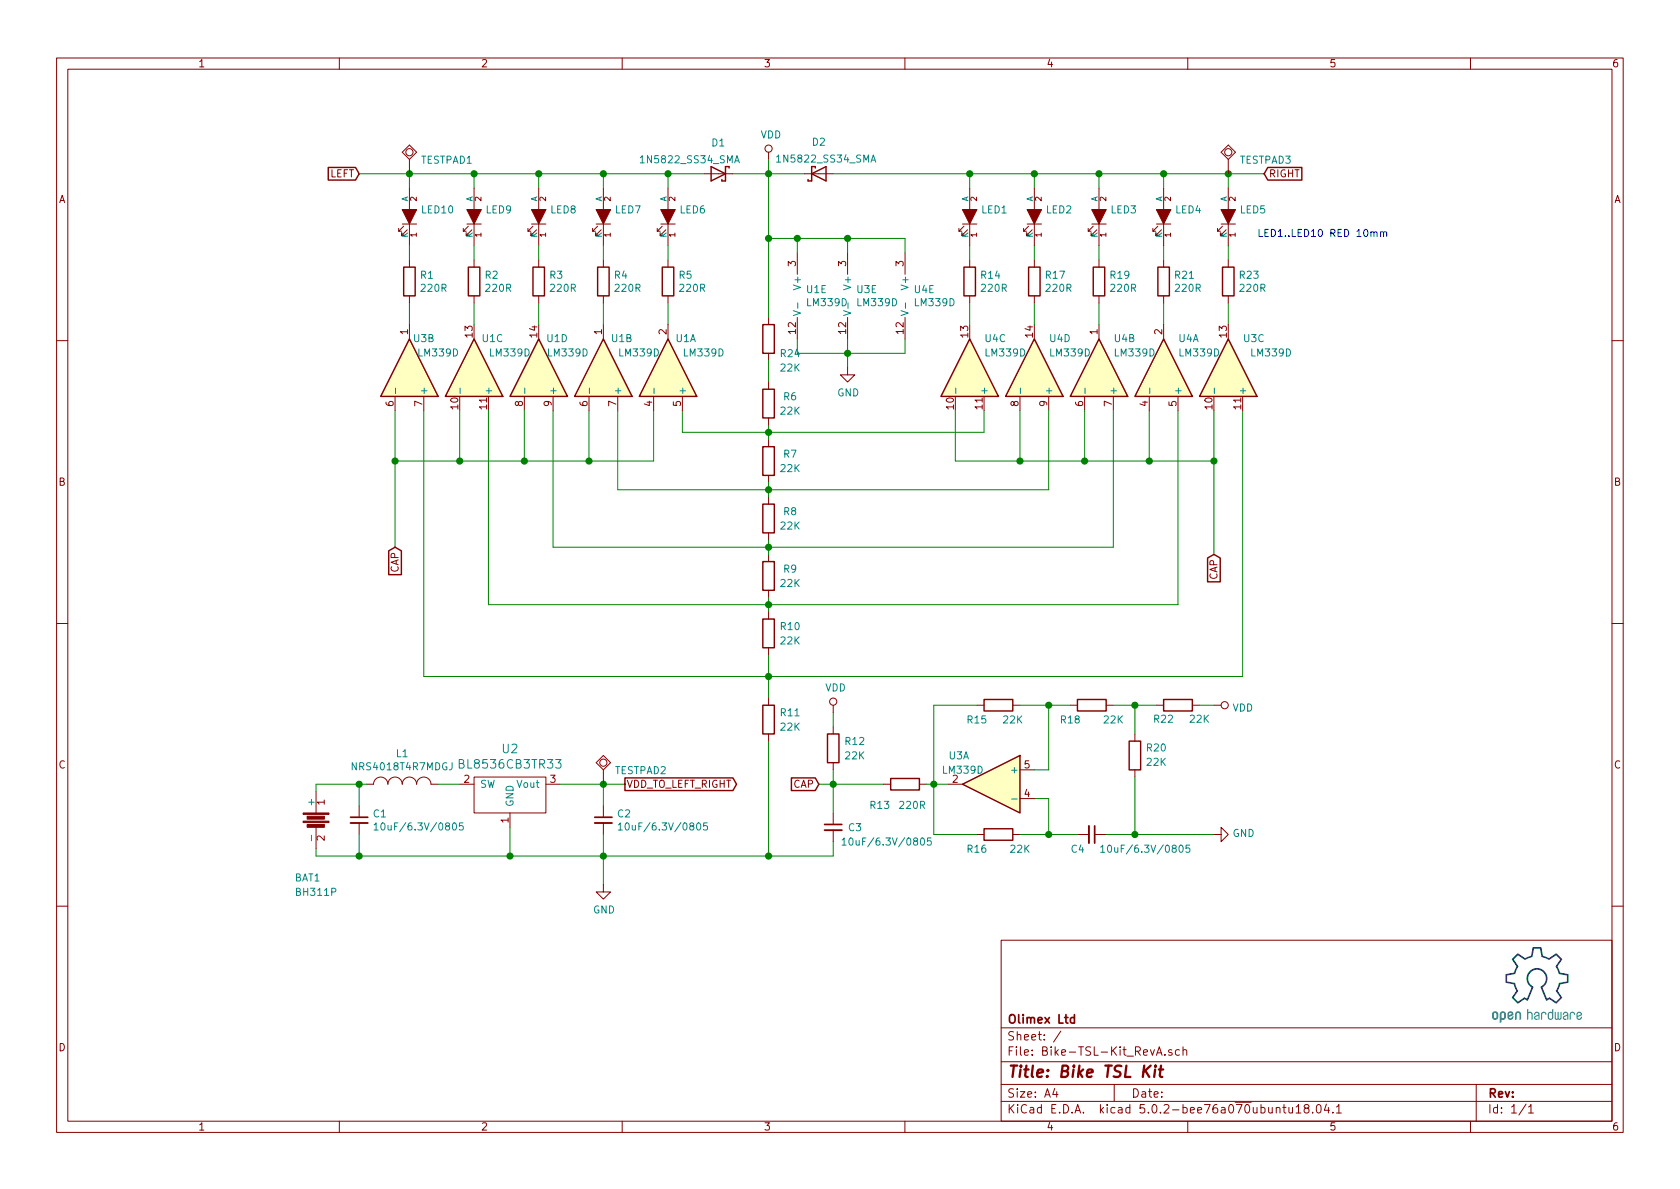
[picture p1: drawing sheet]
EESchema Schematic File Version 5
LIBS:Bike-TSL-Kit_RevA-cache
EELAYER 30 0
EELAYER END
$Descr A4 11693 8268
encoding utf-8
Sheet 1 1
Title "Bike TSL Kit"
Date ""
Rev ""
Comp "Olimex Ltd"
Comment1 ""
Comment2 ""
Comment3 ""
Comment4 ""
Comment5 ""
Comment6 ""
Comment7 ""
Comment8 ""
Comment9 ""
$EndDescr
$Comp
L Bike-TSL-Kit_RevA:R R9
U 1 1
P 5350 4000
F 0 "R9" V 5300 4150 50  0000 C CNN
F 1 "22K" V 5400 4150 50  0000 C CNN
F 2 "OLIMEX_RLC-FP:R_0805_5MIL_DWS" H 5350 4099 30  0001 C CNN
F 3 "" V 5350 4000 30  0000 C CNN
	1    5350 4000
	0    1    1    0   
$EndComp
$Comp
L Bike-TSL-Kit_RevA:R R10
U 1 1
P 5350 4400
F 0 "R10" V 5300 4550 50  0000 C CNN
F 1 "22K" V 5400 4550 50  0000 C CNN
F 2 "OLIMEX_RLC-FP:R_0805_5MIL_DWS" H 5350 4499 30  0001 C CNN
F 3 "" V 5350 4400 30  0000 C CNN
	1    5350 4400
	0    1    1    0   
$EndComp
$Comp
L Bike-TSL-Kit_RevA:R R6
U 1 1
P 5350 2800
F 0 "R6" V 5300 2950 50  0000 C CNN
F 1 "22K" V 5400 2950 50  0000 C CNN
F 2 "OLIMEX_RLC-FP:R_0805_5MIL_DWS" H 5350 2899 30  0001 C CNN
F 3 "" V 5350 2800 30  0000 C CNN
	1    5350 2800
	0    1    1    0   
$EndComp
$Comp
L Bike-TSL-Kit_RevA:R R8
U 1 1
P 5350 3600
F 0 "R8" V 5300 3750 50  0000 C CNN
F 1 "22K" V 5400 3750 50  0000 C CNN
F 2 "OLIMEX_RLC-FP:R_0805_5MIL_DWS" H 5350 3699 30  0001 C CNN
F 3 "" V 5350 3600 30  0000 C CNN
	1    5350 3600
	0    1    1    0   
$EndComp
$Comp
L Bike-TSL-Kit_RevA:R R7
U 1 1
P 5350 3200
F 0 "R7" V 5300 3350 50  0000 C CNN
F 1 "22K" V 5400 3350 50  0000 C CNN
F 2 "OLIMEX_RLC-FP:R_0805_5MIL_DWS" H 5350 3299 30  0001 C CNN
F 3 "" V 5350 3200 30  0000 C CNN
	1    5350 3200
	0    1    1    0   
$EndComp
$Comp
L Bike-TSL-Kit_RevA:R R14
U 1 1
P 6750 1950
F 0 "R14" V 6704 2020 50  0000 L CNN
F 1 "220R" V 6795 2020 50  0000 L CNN
F 2 "OLIMEX_RLC-FP:R_1206_5MIL_DWS" V 6841 2020 30  0001 L CNN
F 3 "" V 6750 1950 30  0000 C CNN
	1    6750 1950
	0    1    1    0   
$EndComp
$Comp
L Bike-TSL-Kit_RevA:LED LED6
U 1 1
P 4650 1500
F 0 "LED6" V 4696 1422 50  0000 R CNN
F 1 "LED" V 4605 1422 50  0001 R CNN
F 2 "OLIMEX_LEDs-FP:LED-10mm-PTH-KA" V 4559 1422 60  0001 R CNN
F 3 "" H 4650 1500 60  0000 C CNN
	1    4650 1500
	0    -1   -1   0   
$EndComp
Wire Wire Line
	6750 1700 6750 1800
Wire Wire Line
	6750 1300 6750 1200
Wire Wire Line
	7200 1700 7200 1800
Wire Wire Line
	7200 1300 7200 1200
$Comp
L Bike-TSL-Kit_RevA:LED LED7
U 1 1
P 4200 1500
F 0 "LED7" V 4246 1422 50  0000 R CNN
F 1 "LED" V 4155 1422 50  0001 R CNN
F 2 "OLIMEX_LEDs-FP:LED-10mm-PTH-KA" H 4200 1500 60  0001 C CNN
F 3 "" H 4200 1500 60  0000 C CNN
	1    4200 1500
	0    -1   -1   0   
$EndComp
Wire Wire Line
	7650 1300 7650 1200
$Comp
L Bike-TSL-Kit_RevA:R R19
U 1 1
P 7650 1950
F 0 "R19" V 7604 2020 50  0000 L CNN
F 1 "220R" V 7695 2020 50  0000 L CNN
F 2 "OLIMEX_RLC-FP:R_1206_5MIL_DWS" V 7741 2020 30  0001 L CNN
F 3 "" V 7650 1950 30  0000 C CNN
	1    7650 1950
	0    1    1    0   
$EndComp
$Comp
L Bike-TSL-Kit_RevA:LED LED8
U 1 1
P 3750 1500
F 0 "LED8" V 3796 1422 50  0000 R CNN
F 1 "LED" V 3705 1422 50  0001 R CNN
F 2 "OLIMEX_LEDs-FP:LED-10mm-PTH-KA" H 3750 1500 60  0001 C CNN
F 3 "" H 3750 1500 60  0000 C CNN
	1    3750 1500
	0    -1   -1   0   
$EndComp
Wire Wire Line
	7650 1700 7650 1800
Wire Wire Line
	8100 1700 8100 1800
Wire Wire Line
	8100 1300 8100 1200
$Comp
L Bike-TSL-Kit_RevA:LED LED9
U 1 1
P 3300 1500
F 0 "LED9" V 3346 1422 50  0000 R CNN
F 1 "LED" V 3255 1422 50  0001 R CNN
F 2 "OLIMEX_LEDs-FP:LED-10mm-PTH-KA" H 3300 1500 60  0001 C CNN
F 3 "" H 3300 1500 60  0000 C CNN
	1    3300 1500
	0    -1   -1   0   
$EndComp
$Comp
L Bike-TSL-Kit_RevA:R R21
U 1 1
P 8100 1950
F 0 "R21" V 8054 2020 50  0000 L CNN
F 1 "220R" V 8145 2020 50  0000 L CNN
F 2 "OLIMEX_RLC-FP:R_1206_5MIL_DWS" V 8191 2020 30  0001 L CNN
F 3 "" V 8100 1950 30  0000 C CNN
	1    8100 1950
	0    1    1    0   
$EndComp
Wire Wire Line
	8550 1300 8550 1200
Wire Wire Line
	8550 1700 8550 1800
$Comp
L Bike-TSL-Kit_RevA:LED LED10
U 1 1
P 2850 1500
F 0 "LED10" V 2896 1422 50  0000 R CNN
F 1 "LED" V 2805 1422 50  0001 R CNN
F 2 "OLIMEX_LEDs-FP:LED-10mm-PTH-KA" H 2850 1500 60  0001 C CNN
F 3 "" H 2850 1500 60  0000 C CNN
	1    2850 1500
	0    -1   -1   0   
$EndComp
$Comp
L Bike-TSL-Kit_RevA:R R23
U 1 1
P 8550 1950
F 0 "R23" V 8504 2020 50  0000 L CNN
F 1 "220R" V 8595 2020 50  0000 L CNN
F 2 "OLIMEX_RLC-FP:R_1206_5MIL_DWS" V 8641 2020 30  0001 L CNN
F 3 "" V 8550 1950 30  0000 C CNN
	1    8550 1950
	0    1    1    0   
$EndComp
Wire Wire Line
	6750 1200 7200 1200
Connection ~ 7200 1200
Wire Wire Line
	7200 1200 7650 1200
Connection ~ 7650 1200
Wire Wire Line
	7650 1200 8100 1200
Connection ~ 8100 1200
Wire Wire Line
	8100 1200 8550 1200
Wire Wire Line
	4200 1200 4650 1200
Connection ~ 4200 1200
Connection ~ 3750 1200
Wire Wire Line
	3750 1700 3750 1800
Wire Wire Line
	4650 1700 4650 1800
Wire Wire Line
	3300 1300 3300 1200
Connection ~ 3300 1200
Wire Wire Line
	2850 1700 2850 1800
Wire Wire Line
	4650 1300 4650 1200
Wire Wire Line
	2850 1300 2850 1200
Wire Wire Line
	3750 1200 4200 1200
Wire Wire Line
	4200 1300 4200 1200
Wire Wire Line
	4200 1700 4200 1800
Wire Wire Line
	3750 1300 3750 1200
$Comp
L Bike-TSL-Kit_RevA:R R2
U 1 1
P 3300 1950
F 0 "R2" V 3254 2020 50  0000 L CNN
F 1 "220R" V 3345 2020 50  0000 L CNN
F 2 "OLIMEX_RLC-FP:R_1206_5MIL_DWS" V 3391 2020 30  0001 L CNN
F 3 "" V 3300 1950 30  0000 C CNN
	1    3300 1950
	0    1    1    0   
$EndComp
$Comp
L Bike-TSL-Kit_RevA:LED LED4
U 1 1
P 8100 1500
F 0 "LED4" V 8146 1422 50  0000 R CNN
F 1 "LED" V 8055 1422 50  0001 R CNN
F 2 "OLIMEX_LEDs-FP:LED-10mm-PTH-KA" H 8100 1500 60  0001 C CNN
F 3 "" H 8100 1500 60  0000 C CNN
	1    8100 1500
	0    -1   -1   0   
$EndComp
Wire Wire Line
	2850 1200 3300 1200
$Comp
L Bike-TSL-Kit_RevA:LED LED2
U 1 1
P 7200 1500
F 0 "LED2" V 7246 1422 50  0000 R CNN
F 1 "LED" V 7155 1422 50  0001 R CNN
F 2 "OLIMEX_LEDs-FP:LED-10mm-PTH-KA" H 7200 1500 60  0001 C CNN
F 3 "" H 7200 1500 60  0000 C CNN
	1    7200 1500
	0    -1   -1   0   
$EndComp
Wire Wire Line
	3300 1700 3300 1800
$Comp
L Bike-TSL-Kit_RevA:LED LED1
U 1 1
P 6750 1500
F 0 "LED1" V 6796 1422 50  0000 R CNN
F 1 "LED" V 6705 1422 50  0001 R CNN
F 2 "OLIMEX_LEDs-FP:LED-10mm-PTH-KA" H 6750 1500 60  0001 C CNN
F 3 "" H 6750 1500 60  0000 C CNN
	1    6750 1500
	0    -1   -1   0   
$EndComp
$Comp
L Bike-TSL-Kit_RevA:R R4
U 1 1
P 4200 1950
F 0 "R4" V 4154 2020 50  0000 L CNN
F 1 "220R" V 4245 2020 50  0000 L CNN
F 2 "OLIMEX_RLC-FP:R_1206_5MIL_DWS" V 4291 2020 30  0001 L CNN
F 3 "" V 4200 1950 30  0000 C CNN
	1    4200 1950
	0    1    1    0   
$EndComp
$Comp
L Bike-TSL-Kit_RevA:LED LED3
U 1 1
P 7650 1500
F 0 "LED3" V 7696 1422 50  0000 R CNN
F 1 "LED" V 7605 1422 50  0001 R CNN
F 2 "OLIMEX_LEDs-FP:LED-10mm-PTH-KA" H 7650 1500 60  0001 C CNN
F 3 "" H 7650 1500 60  0000 C CNN
	1    7650 1500
	0    -1   -1   0   
$EndComp
$Comp
L Bike-TSL-Kit_RevA:R R3
U 1 1
P 3750 1950
F 0 "R3" V 3704 2020 50  0000 L CNN
F 1 "220R" V 3795 2020 50  0000 L CNN
F 2 "OLIMEX_RLC-FP:R_1206_5MIL_DWS" V 3841 2020 30  0001 L CNN
F 3 "" V 3750 1950 30  0000 C CNN
	1    3750 1950
	0    1    1    0   
$EndComp
$Comp
L Bike-TSL-Kit_RevA:R R5
U 1 1
P 4650 1950
F 0 "R5" V 4604 2020 50  0000 L CNN
F 1 "220R" V 4695 2020 50  0000 L CNN
F 2 "OLIMEX_RLC-FP:R_1206_5MIL_DWS" V 4741 2020 30  0001 L CNN
F 3 "" V 4650 1950 30  0000 C CNN
	1    4650 1950
	0    1    1    0   
$EndComp
$Comp
L Bike-TSL-Kit_RevA:R R1
U 1 1
P 2850 1950
F 0 "R1" V 2804 2020 50  0000 L CNN
F 1 "220R" V 2895 2020 50  0000 L CNN
F 2 "OLIMEX_RLC-FP:R_1206_5MIL_DWS" V 2941 2020 30  0001 L CNN
F 3 "" V 2850 1950 30  0000 C CNN
	1    2850 1950
	0    1    1    0   
$EndComp
$Comp
L Bike-TSL-Kit_RevA:LED LED5
U 1 1
P 8550 1500
F 0 "LED5" V 8596 1422 50  0000 R CNN
F 1 "LED" V 8505 1422 50  0001 R CNN
F 2 "OLIMEX_LEDs-FP:LED-10mm-PTH-KA" H 8550 1500 60  0001 C CNN
F 3 "" H 8550 1500 60  0000 C CNN
	1    8550 1500
	0    -1   -1   0   
$EndComp
Wire Wire Line
	3300 1200 3750 1200
Wire Wire Line
	8550 1200 8800 1200
Connection ~ 8550 1200
Text GLabel 2500 1200 0    50   Input ~ 0
LEFT
Text GLabel 8800 1200 2    50   Input ~ 0
RIGHT
$Comp
L Bike-TSL-Kit_RevA:Battery BAT1
U 1 1
P 2200 5700
F 0 "BAT1" H 2050 5300 50  0000 L CNN
F 1 "BH311P" H 2050 5200 50  0000 L CNN
F 2 "OLIMEX_Connectors-FP:BATTERY-1xAA" V 2200 5740 60  0001 C CNN
F 3 "" V 2200 5740 60  0000 C CNN
	1    2200 5700
	1    0    0    -1  
$EndComp
Wire Wire Line
	2200 5500 2200 5450
$Comp
L Bike-TSL-Kit_RevA:BL8536 U2
U 1 1
P 3550 5500
F 0 "U2" H 3550 5799 60  0000 C CNN
F 1 "BL8536CB3TR33" H 3550 5692 60  0000 C CNN
F 2 "OLIMEX_Transistors-FP:SOT89" H 3550 5500 60  0001 C CNN
F 3 "" H 3550 5500 60  0001 C CNN
	1    3550 5500
	1    0    0    -1  
$EndComp
$Comp
L Bike-TSL-Kit_RevA:INDUCTOR_SMALL L1
U 1 1
P 2800 5450
F 0 "L1" H 2800 5665 50  0000 C CNN
F 1 "NRS4018T4R7MDGJ" H 2800 5574 50  0000 C CNN
F 2 "OLIMEX_RLC-FP:CD43" H 2800 5450 60  0001 C CNN
F 3 "" H 2800 5450 60  0000 C CNN
	1    2800 5450
	1    0    0    -1  
$EndComp
Wire Wire Line
	3050 5450 3200 5450
Wire Wire Line
	2550 5450 2500 5450
Wire Wire Line
	3550 5750 3550 5950
Wire Wire Line
	3550 5950 2500 5950
Wire Wire Line
	2200 5950 2200 5900
Wire Wire Line
	3900 5450 4200 5450
$Comp
L Bike-TSL-Kit_RevA:C C1
U 1 1
P 2500 5700
F 0 "C1" H 2592 5746 50  0000 L CNN
F 1 "10uF/6.3V/0805" H 2592 5655 50  0000 L CNN
F 2 "OLIMEX_RLC-FP:C_0805_5MIL_DWS" H 2050 5400 60  0001 L CNN
F 3 "" H 2500 5700 60  0000 C CNN
	1    2500 5700
	1    0    0    -1  
$EndComp
Wire Wire Line
	2500 5800 2500 5950
Connection ~ 2500 5950
Wire Wire Line
	2500 5950 2200 5950
Wire Wire Line
	2500 5600 2500 5450
Connection ~ 2500 5450
Wire Wire Line
	2500 5450 2200 5450
$Comp
L Bike-TSL-Kit_RevA:C C2
U 1 1
P 4200 5700
F 0 "C2" H 4292 5746 50  0000 L CNN
F 1 "10uF/6.3V/0805" H 4292 5655 50  0000 L CNN
F 2 "OLIMEX_RLC-FP:C_0805_5MIL_DWS" H 3800 5400 60  0001 L CNN
F 3 "" H 4200 5700 60  0000 C CNN
	1    4200 5700
	1    0    0    -1  
$EndComp
Wire Wire Line
	4200 5800 4200 5950
Wire Wire Line
	4200 5950 3550 5950
Connection ~ 3550 5950
Wire Wire Line
	4200 5600 4200 5450
Wire Wire Line
	5350 2950 5350 3000
Wire Wire Line
	5350 3350 5350 3400
Wire Wire Line
	5350 3750 5350 3800
Wire Wire Line
	5350 4150 5350 4200
Wire Wire Line
	5350 4550 5350 4700
$Comp
L Bike-TSL-Kit_RevA:R R11
U 1 1
P 5350 5000
F 0 "R11" V 5300 5150 50  0000 C CNN
F 1 "22K" V 5400 5150 50  0000 C CNN
F 2 "OLIMEX_RLC-FP:R_0805_5MIL_DWS" H 5350 5099 30  0001 C CNN
F 3 "" V 5350 5000 30  0000 C CNN
	1    5350 5000
	0    1    1    0   
$EndComp
$Comp
L Bike-TSL-Kit_RevA:LM2901 U1
U 5 1
P 5650 2050
F 0 "U1" H 5608 2096 50  0000 L CNN
F 1 "LM339D" H 5608 2005 50  0000 L CNN
F 2 "OLIMEX_IC-FP:SOIC-14_150mil" H 5600 2150 50  0001 C CNN
F 3 "https://www.st.com/resource/en/datasheet/lm139.pdf" H 5700 2250 50  0001 C CNN
	5    5650 2050
	1    0    0    -1  
$EndComp
$Comp
L Bike-TSL-Kit_RevA:LM2901 U1
U 4 1
P 3750 2550
F 0 "U1" V 3950 2600 50  0000 L CNN
F 1 "LM339D" V 3850 2900 50  0000 R CNN
F 2 "OLIMEX_IC-FP:SOIC-14_150mil" H 3700 2650 50  0001 C CNN
F 3 "https://www.st.com/resource/en/datasheet/lm139.pdf" H 3800 2750 50  0001 C CNN
	4    3750 2550
	0    1    -1   0   
$EndComp
$Comp
L Bike-TSL-Kit_RevA:LM2901 U1
U 2 1
P 4200 2550
F 0 "U1" V 4400 2600 50  0000 L CNN
F 1 "LM339D" V 4300 2650 50  0000 L CNN
F 2 "OLIMEX_IC-FP:SOIC-14_150mil" H 4150 2650 50  0001 C CNN
F 3 "https://www.st.com/resource/en/datasheet/lm139.pdf" H 4250 2750 50  0001 C CNN
	2    4200 2550
	0    1    -1   0   
$EndComp
$Comp
L Bike-TSL-Kit_RevA:LM2901 U1
U 3 1
P 3300 2550
F 0 "U1" V 3500 2600 50  0000 L CNN
F 1 "LM339D" V 3400 2650 50  0000 L CNN
F 2 "OLIMEX_IC-FP:SOIC-14_150mil" H 3250 2650 50  0001 C CNN
F 3 "https://www.st.com/resource/en/datasheet/lm139.pdf" H 3350 2750 50  0001 C CNN
	3    3300 2550
	0    1    -1   0   
$EndComp
$Comp
L Bike-TSL-Kit_RevA:LM2901 U4
U 3 1
P 6750 2550
F 0 "U4" V 6950 2650 50  0000 L CNN
F 1 "LM339D" V 6850 2650 50  0000 L CNN
F 2 "OLIMEX_IC-FP:SOIC-14_150mil" H 6700 2650 50  0001 C CNN
F 3 "https://www.st.com/resource/en/datasheet/lm139.pdf" H 6800 2750 50  0001 C CNN
	3    6750 2550
	0    1    -1   0   
$EndComp
$Comp
L Bike-TSL-Kit_RevA:LM2901 U4
U 2 1
P 7650 2550
F 0 "U4" V 7850 2650 50  0000 L CNN
F 1 "LM339D" V 7750 2650 50  0000 L CNN
F 2 "OLIMEX_IC-FP:SOIC-14_150mil" H 7600 2650 50  0001 C CNN
F 3 "https://www.st.com/resource/en/datasheet/lm139.pdf" H 7700 2750 50  0001 C CNN
	2    7650 2550
	0    1    -1   0   
$EndComp
$Comp
L Bike-TSL-Kit_RevA:LM2901 U4
U 4 1
P 7200 2550
F 0 "U4" V 7400 2650 50  0000 L CNN
F 1 "LM339D" V 7300 2650 50  0000 L CNN
F 2 "OLIMEX_IC-FP:SOIC-14_150mil" H 7150 2650 50  0001 C CNN
F 3 "https://www.st.com/resource/en/datasheet/lm139.pdf" H 7250 2750 50  0001 C CNN
	4    7200 2550
	0    1    -1   0   
$EndComp
Wire Wire Line
	2850 1200 2500 1200
Connection ~ 2850 1200
Wire Wire Line
	4650 1200 4900 1200
Connection ~ 4650 1200
Wire Wire Line
	5800 1200 6750 1200
Connection ~ 6750 1200
Wire Wire Line
	4750 2850 4750 3000
Wire Wire Line
	4750 3000 5350 3000
Wire Wire Line
	6850 3000 6850 2850
Connection ~ 5350 3000
Wire Wire Line
	5350 3000 5350 3050
Wire Wire Line
	4300 2850 4300 3400
Wire Wire Line
	4300 3400 5350 3400
Connection ~ 5350 3400
Wire Wire Line
	5350 3400 5350 3450
Wire Wire Line
	5350 3400 7300 3400
Wire Wire Line
	7300 3400 7300 2850
Wire Wire Line
	3850 2850 3850 3800
Wire Wire Line
	3850 3800 5350 3800
Connection ~ 5350 3800
Wire Wire Line
	5350 3800 5350 3850
Wire Wire Line
	5350 3800 7750 3800
Wire Wire Line
	7750 3800 7750 2850
Wire Wire Line
	3400 2850 3400 4200
Wire Wire Line
	3400 4200 5350 4200
Connection ~ 5350 4200
Wire Wire Line
	5350 4200 5350 4250
Wire Wire Line
	5350 4200 8200 4200
Wire Wire Line
	8200 4200 8200 2850
Wire Wire Line
	2950 2850 2950 4700
Wire Wire Line
	2950 4700 5350 4700
Connection ~ 5350 4700
Wire Wire Line
	5350 4700 5350 4850
Wire Wire Line
	5350 4700 8650 4700
Wire Wire Line
	8650 4700 8650 2850
Wire Wire Line
	2850 2100 2850 2250
Wire Wire Line
	3300 2100 3300 2250
Wire Wire Line
	3750 2100 3750 2250
Wire Wire Line
	4200 2100 4200 2250
Wire Wire Line
	4650 2100 4650 2250
Wire Wire Line
	6750 2100 6750 2250
Wire Wire Line
	7200 2100 7200 2250
Wire Wire Line
	7650 2100 7650 2250
Wire Wire Line
	8100 2100 8100 2250
Wire Wire Line
	8550 2100 8550 2250
Wire Wire Line
	4200 5450 4350 5450
Connection ~ 4200 5450
Wire Wire Line
	4200 5950 5350 5950
Wire Wire Line
	5350 5150 5350 5950
Connection ~ 4200 5950
Wire Wire Line
	4200 5950 4200 6150
$Comp
L Bike-TSL-Kit_RevA:GND #PWR01
U 1 1
P 4200 6150
F 0 "#PWR01" H 4200 5900 50  0001 C CNN
F 1 "GND" H 4205 5977 50  0000 C CNN
F 2 "" H 4200 6150 60  0000 C CNN
F 3 "" H 4200 6150 60  0000 C CNN
	1    4200 6150
	1    0    0    -1  
$EndComp
Wire Wire Line
	2750 2850 2750 3200
Wire Wire Line
	4550 2850 4550 3200
Wire Wire Line
	4550 3200 4100 3200
Connection ~ 2750 3200
Wire Wire Line
	2750 3200 2750 3800
Wire Wire Line
	3200 2850 3200 3200
Connection ~ 3200 3200
Wire Wire Line
	3200 3200 2750 3200
Wire Wire Line
	3650 2850 3650 3200
Connection ~ 3650 3200
Wire Wire Line
	3650 3200 3200 3200
Wire Wire Line
	4100 2850 4100 3200
Connection ~ 4100 3200
Wire Wire Line
	4100 3200 3650 3200
Wire Wire Line
	6650 2850 6650 3200
Wire Wire Line
	6650 3200 7100 3200
Wire Wire Line
	8000 3200 8000 2850
Wire Wire Line
	7550 2850 7550 3200
Connection ~ 7550 3200
Wire Wire Line
	7550 3200 8000 3200
Wire Wire Line
	7100 2850 7100 3200
Connection ~ 7100 3200
Wire Wire Line
	7100 3200 7550 3200
Wire Wire Line
	8000 3200 8450 3200
Wire Wire Line
	8450 3200 8450 2850
Connection ~ 8000 3200
Text GLabel 5700 5450 0    50   Input ~ 0
CAP
Text GLabel 2750 3800 3    50   Input ~ 0
CAP
Wire Wire Line
	5100 1200 5350 1200
Connection ~ 5350 1200
Wire Wire Line
	5350 1200 5600 1200
Wire Wire Line
	5800 4950 5800 5050
Wire Wire Line
	5800 5950 5800 5850
Wire Wire Line
	5800 5350 5800 5450
$Comp
L Bike-TSL-Kit_RevA:VDD #PWR02
U 1 1
P 5350 1100
F 0 "#PWR02" H 5350 950 50  0001 C CNN
F 1 "VDD" H 5367 1273 50  0000 C CNN
F 2 "" H 5350 1100 50  0001 C CNN
F 3 "" H 5350 1100 50  0001 C CNN
	1    5350 1100
	1    0    0    -1  
$EndComp
Wire Wire Line
	5350 1100 5350 1200
$Comp
L Bike-TSL-Kit_RevA:VDD #PWR03
U 1 1
P 5800 4950
F 0 "#PWR03" H 5800 4800 50  0001 C CNN
F 1 "VDD" H 5817 5123 50  0000 C CNN
F 2 "" H 5800 4950 50  0001 C CNN
F 3 "" H 5800 4950 50  0001 C CNN
	1    5800 4950
	1    0    0    -1  
$EndComp
Wire Wire Line
	5350 5950 5800 5950
Connection ~ 5350 5950
Connection ~ 5800 5450
Wire Wire Line
	5800 5450 5800 5650
Wire Wire Line
	5700 5450 5800 5450
Wire Wire Line
	5800 5450 6150 5450
Wire Wire Line
	8450 3200 8450 3850
Connection ~ 8450 3200
Text GLabel 8450 3850 3    50   Input ~ 0
CAP
$Comp
L Bike-TSL-Kit_RevA:R R13
U 1 1
P 6300 5450
F 0 "R13" H 6400 5600 50  0000 L CNN
F 1 "220R" H 6150 5600 50  0000 L CNN
F 2 "OLIMEX_RLC-FP:R_1206_5MIL_DWS" V 6391 5520 30  0001 L CNN
F 3 "" V 6300 5450 30  0000 C CNN
	1    6300 5450
	-1   0    0    1   
$EndComp
$Comp
L Bike-TSL-Kit_RevA:R R12
U 1 1
P 5800 5200
F 0 "R12" V 5750 5350 50  0000 C CNN
F 1 "22K" V 5850 5350 50  0000 C CNN
F 2 "OLIMEX_RLC-FP:R_0805_5MIL_DWS" H 5800 5299 30  0001 C CNN
F 3 "" V 5800 5200 30  0000 C CNN
	1    5800 5200
	0    1    1    0   
$EndComp
$Comp
L Bike-TSL-Kit_RevA:R R20
U 1 1
P 7900 5250
F 0 "R20" V 7950 5100 50  0000 C CNN
F 1 "22K" V 7850 5100 50  0000 C CNN
F 2 "OLIMEX_RLC-FP:R_0805_5MIL_DWS" H 7900 5349 30  0001 C CNN
F 3 "" V 7900 5250 30  0000 C CNN
	1    7900 5250
	0    -1   -1   0   
$EndComp
$Comp
L Bike-TSL-Kit_RevA:C C3
U 1 1
P 5800 5750
F 0 "C3" H 5900 5750 50  0000 L CNN
F 1 "10uF/6.3V/0805" H 5850 5650 50  0000 L CNN
F 2 "OLIMEX_RLC-FP:C_0805_5MIL_DWS" H 5892 5659 60  0001 L CNN
F 3 "" H 5800 5750 60  0000 C CNN
	1    5800 5750
	1    0    0    -1  
$EndComp
$Comp
L Bike-TSL-Kit_RevA:VDD #PWR05
U 1 1
P 8450 4900
F 0 "#PWR05" H 8450 4750 50  0001 C CNN
F 1 "VDD" V 8467 5028 50  0000 L CNN
F 2 "" H 8450 4900 50  0001 C CNN
F 3 "" H 8450 4900 50  0001 C CNN
	1    8450 4900
	0    1    1    0   
$EndComp
$Comp
L Bike-TSL-Kit_RevA:R R22
U 1 1
P 8200 4900
F 0 "R22" H 8300 5000 50  0000 C CNN
F 1 "22K" H 8050 5000 50  0000 C CNN
F 2 "OLIMEX_RLC-FP:R_0805_5MIL_DWS" H 8200 4999 30  0001 C CNN
F 3 "" V 8200 4900 30  0000 C CNN
	1    8200 4900
	-1   0    0    1   
$EndComp
Wire Wire Line
	5350 3000 6850 3000
$Comp
L Bike-TSL-Kit_RevA:C C4
U 1 1
P 7600 5800
F 0 "C4" V 7700 5650 50  0000 L CNN
F 1 "10uF/6.3V/0805" V 7700 5850 50  0000 L CNN
F 2 "OLIMEX_RLC-FP:C_0805_5MIL_DWS" H 7692 5709 60  0001 L CNN
F 3 "" H 7600 5800 60  0000 C CNN
	1    7600 5800
	0    1    1    0   
$EndComp
Wire Wire Line
	6450 5450 6500 5450
Wire Wire Line
	7200 5550 7300 5550
$Comp
L Bike-TSL-Kit_RevA:R R18
U 1 1
P 7600 4900
F 0 "R18" H 7450 4800 50  0000 C CNN
F 1 "22K" H 7750 4800 50  0000 C CNN
F 2 "OLIMEX_RLC-FP:R_0805_5MIL_DWS" H 7600 4999 30  0001 C CNN
F 3 "" V 7600 4900 30  0000 C CNN
	1    7600 4900
	1    0    0    -1  
$EndComp
$Comp
L Bike-TSL-Kit_RevA:R R15
U 1 1
P 6950 4900
F 0 "R15" H 6800 4800 50  0000 C CNN
F 1 "22K" H 7050 4800 50  0000 C CNN
F 2 "OLIMEX_RLC-FP:R_0805_5MIL_DWS" H 6950 4999 30  0001 C CNN
F 3 "" V 6950 4900 30  0000 C CNN
	1    6950 4900
	1    0    0    -1  
$EndComp
Wire Wire Line
	7100 4900 7300 4900
Wire Wire Line
	7300 4900 7300 5350
Wire Wire Line
	7300 5350 7200 5350
Wire Wire Line
	6800 4900 6500 4900
Wire Wire Line
	6500 4900 6500 5450
Connection ~ 6500 5450
Wire Wire Line
	6500 5450 6600 5450
Wire Wire Line
	5350 1200 5350 1650
$Comp
L Bike-TSL-Kit_RevA:R R16
U 1 1
P 6950 5800
F 0 "R16" H 6800 5700 50  0000 C CNN
F 1 "22K" H 7100 5700 50  0000 C CNN
F 2 "OLIMEX_RLC-FP:R_0805_5MIL_DWS" H 6950 5899 30  0001 C CNN
F 3 "" V 6950 5800 30  0000 C CNN
	1    6950 5800
	1    0    0    -1  
$EndComp
Wire Wire Line
	6800 5800 6500 5800
Wire Wire Line
	6500 5800 6500 5450
Wire Wire Line
	7300 5550 7300 5800
Wire Wire Line
	7300 5800 7100 5800
Wire Wire Line
	7300 4900 7450 4900
Connection ~ 7300 4900
Wire Wire Line
	7300 5800 7500 5800
Connection ~ 7300 5800
Wire Wire Line
	7750 4900 7900 4900
Wire Wire Line
	8450 4900 8350 4900
Wire Wire Line
	7900 4900 7900 5100
Connection ~ 7900 4900
Wire Wire Line
	7900 4900 8050 4900
Wire Wire Line
	7900 5400 7900 5800
Wire Wire Line
	7700 5800 7900 5800
$Comp
L Bike-TSL-Kit_RevA:GND #PWR06
U 1 1
P 8450 5800
F 0 "#PWR06" H 8450 5550 50  0001 C CNN
F 1 "GND" V 8455 5672 50  0000 R CNN
F 2 "" H 8450 5800 60  0000 C CNN
F 3 "" H 8450 5800 60  0000 C CNN
	1    8450 5800
	0    -1   -1   0   
$EndComp
Wire Wire Line
	8450 5800 7900 5800
Connection ~ 7900 5800
Text GLabel 4350 5450 2    50   Output ~ 0
VDD_TO_LEFT_RIGHT
$Comp
L Bike-TSL-Kit_RevA:LM2901 U3
U 5 1
P 6000 2050
F 0 "U3" H 5958 2096 50  0000 L CNN
F 1 "LM339D" H 5958 2005 50  0000 L CNN
F 2 "OLIMEX_IC-FP:SOIC-14_150mil" H 5950 2150 50  0001 C CNN
F 3 "https://www.st.com/resource/en/datasheet/lm139.pdf" H 6050 2250 50  0001 C CNN
	5    6000 2050
	1    0    0    -1  
$EndComp
$Comp
L Bike-TSL-Kit_RevA:LM2901 U4
U 5 1
P 6400 2050
F 0 "U4" H 6358 2096 50  0000 L CNN
F 1 "LM339D" H 6358 2005 50  0000 L CNN
F 2 "OLIMEX_IC-FP:SOIC-14_150mil" H 6350 2150 50  0001 C CNN
F 3 "https://www.st.com/resource/en/datasheet/lm139.pdf" H 6450 2250 50  0001 C CNN
	5    6400 2050
	1    0    0    -1  
$EndComp
Wire Wire Line
	6300 1750 6300 1650
Wire Wire Line
	6300 1650 5900 1650
Wire Wire Line
	5550 1750 5550 1650
Connection ~ 5550 1650
Wire Wire Line
	5550 1650 5350 1650
Wire Wire Line
	5900 1750 5900 1650
Connection ~ 5900 1650
Wire Wire Line
	5900 1650 5550 1650
Wire Wire Line
	5550 2350 5550 2450
Wire Wire Line
	5550 2450 5900 2450
Wire Wire Line
	6300 2450 6300 2350
Wire Wire Line
	5900 2350 5900 2450
Connection ~ 5900 2450
Wire Wire Line
	5900 2450 6300 2450
Wire Wire Line
	5900 2450 5900 2550
$Comp
L Bike-TSL-Kit_RevA:GND #PWR04
U 1 1
P 5900 2550
F 0 "#PWR04" H 5900 2300 50  0001 C CNN
F 1 "GND" H 5905 2377 50  0000 C CNN
F 2 "" H 5900 2550 60  0000 C CNN
F 3 "" H 5900 2550 60  0000 C CNN
	1    5900 2550
	1    0    0    -1  
$EndComp
$Comp
L Bike-TSL-Kit_RevA:1N5822_SS34_SMA D2
U 1 1
P 5700 1200
F 0 "D2" H 5700 983 50  0000 C CNN
F 1 "1N5822_SS34_SMA" H 5650 1100 50  0000 C CNN
F 2 "OLIMEX_Diodes-FP:SMA-KA" H 5730 1350 20  0001 C CNN
F 3 "" H 5700 1200 60  0000 C CNN
	1    5700 1200
	-1   0    0    1   
$EndComp
$Comp
L Bike-TSL-Kit_RevA:1N5822_SS34_SMA D1
U 1 1
P 5000 1200
F 0 "D1" H 5000 1417 50  0000 C CNN
F 1 "1N5822_SS34_SMA" H 4800 1300 50  0000 C CNN
F 2 "OLIMEX_Diodes-FP:SMA-KA" H 5030 1350 20  0001 C CNN
F 3 "" H 5000 1200 60  0000 C CNN
	1    5000 1200
	1    0    0    -1  
$EndComp
$Comp
L Bike-TSL-Kit_RevA:R R17
U 1 1
P 7200 1950
F 0 "R17" V 7154 2020 50  0000 L CNN
F 1 "220R" V 7245 2020 50  0000 L CNN
F 2 "OLIMEX_RLC-FP:R_1206_5MIL_DWS" V 7291 2020 30  0001 L CNN
F 3 "" V 7200 1950 30  0000 C CNN
	1    7200 1950
	0    1    1    0   
$EndComp
$Comp
L Bike-TSL-Kit_RevA:TESTPAD TESTPAD3
U 1 1
P 8550 1100
F 0 "TESTPAD3" V 8542 1022 50  0000 R CNN
F 1 "TESTPAD" H 8450 985 50  0001 L BNN
F 2 "OLIMEX_TestPoints-FP:TP_SMD_10.00x3.00mm" H 8310 1025 20  0001 C CNN
F 3 "" V 8550 1100 60  0000 C CNN
	1    8550 1100
	0    -1   -1   0   
$EndComp
$Comp
L Bike-TSL-Kit_RevA:TESTPAD TESTPAD1
U 1 1
P 2850 1100
F 0 "TESTPAD1" V 2842 1022 50  0000 R CNN
F 1 "TESTPAD" H 2750 985 50  0001 L BNN
F 2 "OLIMEX_TestPoints-FP:TP_SMD_10.00x3.00mm" H 2610 1025 20  0001 C CNN
F 3 "" V 2850 1100 60  0000 C CNN
	1    2850 1100
	0    -1   -1   0   
$EndComp
$Comp
L Bike-TSL-Kit_RevA:TESTPAD TESTPAD2
U 1 1
P 4200 5350
F 0 "TESTPAD2" V 4192 5272 50  0000 R CNN
F 1 "TESTPAD" H 4100 5235 50  0001 L BNN
F 2 "OLIMEX_TestPoints-FP:TP_SMD_10.00x3.00mm" H 3960 5275 20  0001 C CNN
F 3 "" V 4200 5350 60  0000 C CNN
	1    4200 5350
	0    -1   -1   0   
$EndComp
$Comp
L Bike-TSL-Kit_RevA:LM2901 U3
U 3 1
P 8550 2550
F 0 "U3" V 8750 2650 50  0000 L CNN
F 1 "LM339D" V 8650 2700 50  0000 L CNN
F 2 "OLIMEX_IC-FP:SOIC-14_150mil" H 8500 2650 50  0001 C CNN
F 3 "https://www.st.com/resource/en/datasheet/lm139.pdf" H 8600 2750 50  0001 C CNN
	3    8550 2550
	0    1    -1   0   
$EndComp
$Comp
L Bike-TSL-Kit_RevA:R R24
U 1 1
P 5350 2350
F 0 "R24" V 5450 2500 50  0000 C CNN
F 1 "22K" V 5550 2500 50  0000 C CNN
F 2 "OLIMEX_RLC-FP:R_0805_5MIL_DWS" H 5350 2449 30  0001 C CNN
F 3 "" V 5350 2350 30  0000 C CNN
	1    5350 2350
	0    1    1    0   
$EndComp
Wire Wire Line
	5350 2500 5350 2650
Wire Wire Line
	5350 2200 5350 1650
Connection ~ 5350 1650
$Comp
L Bike-TSL-Kit_RevA:LM2901 U4
U 1 1
P 8100 2550
F 0 "U4" V 8300 2650 50  0000 L CNN
F 1 "LM339D" V 8200 2650 50  0000 L CNN
F 2 "OLIMEX_IC-FP:SOIC-14_150mil" H 8050 2650 50  0001 C CNN
F 3 "https://www.st.com/resource/en/datasheet/lm139.pdf" H 8150 2750 50  0001 C CNN
	1    8100 2550
	0    1    -1   0   
$EndComp
$Comp
L Bike-TSL-Kit_RevA:LM2901 U3
U 2 1
P 2850 2550
F 0 "U3" V 3050 2650 50  0000 C CNN
F 1 "LM339D" V 2950 2750 50  0000 C CNN
F 2 "OLIMEX_IC-FP:SOIC-14_150mil" H 2800 2650 50  0001 C CNN
F 3 "https://www.st.com/resource/en/datasheet/lm139.pdf" H 2900 2750 50  0001 C CNN
	2    2850 2550
	0    1    -1   0   
$EndComp
$Comp
L Bike-TSL-Kit_RevA:LM2901 U3
U 1 1
P 6900 5450
F 0 "U3" H 7050 5650 50  0000 L CNN
F 1 "LM339D" H 6950 5550 50  0000 L CNN
F 2 "OLIMEX_IC-FP:SOIC-14_150mil" H 6850 5550 50  0001 C CNN
F 3 "https://www.st.com/resource/en/datasheet/lm139.pdf" H 6950 5650 50  0001 C CNN
	1    6900 5450
	-1   0    0    -1  
$EndComp
$Comp
L Bike-TSL-Kit_RevA:LM2901 U1
U 1 1
P 4650 2550
F 0 "U1" V 4850 2600 50  0000 L CNN
F 1 "LM339D" V 4750 2650 50  0000 L CNN
F 2 "OLIMEX_IC-FP:SOIC-14_150mil" H 4600 2650 50  0001 C CNN
F 3 "https://www.st.com/resource/en/datasheet/lm139.pdf" H 4700 2750 50  0001 C CNN
	1    4650 2550
	0    1    -1   0   
$EndComp
Text Notes 8750 1650 0    50   ~ 0
LED1..LED10 RED 10mm
$EndSCHEMATC
